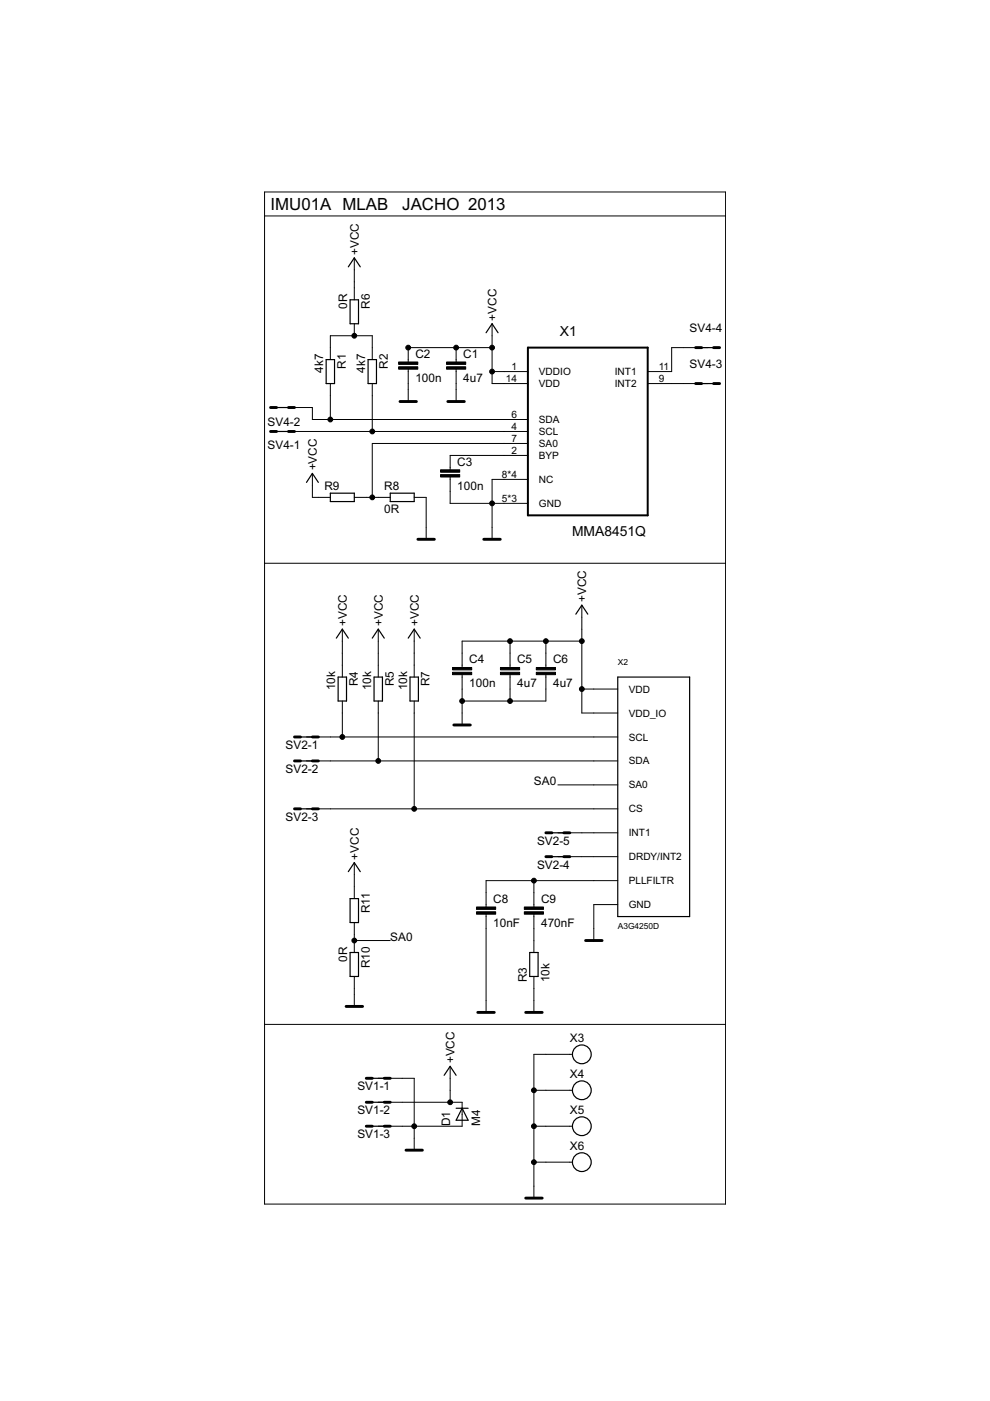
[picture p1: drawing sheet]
<svg xmlns="http://www.w3.org/2000/svg" width="210mm" height="297mm" viewBox="0 0 210 297" stroke-linecap="round" stroke-linejoin="round" font-family="sans-serif">
<g fill="none" stroke="#000" stroke-width=".21">
<path d="M56.1 40.7h97.7v214.6h-97.7zM56.1 45.8h97.7M75.1 54.7v8.9M70 76.2v-5h8.9v5M75.1 68.6v2.6M86.6 78.3v6.8M96.7 73.7v3.1M96.7 78.3v6.8M104.3 68.6v12.7h7.6M104.3 78.8h7.6M104.3 73.7h-17.7v3.1M150 73.7h-7.6v5.1h-5.1"/>
<path d="M59.9 86.4h6.3v2.5h45.7M59.9 91.5h52M70 81.3v7.6M78.9 81.3v10.2M111.9 94h-33v11.5M111.9 96.6h-16.5v3M137.3 81.3h12.7M56.1 119.4h97.7M66.2 100.4v5.1h3.8M75.1 105.5h7.6M87.8 105.5h2.6v8.8M95.4 101.1v5.6h16.5"/>
<path d="M111.9 101.6h-7.6v12.7M72.6 133.4v10.2M80.2 133.4v10.2M87.8 133.4v10.2M108.1 135.9v5.6M115.7 135.9v5.6M123.4 128.3v22.9h7.6M123.4 135.9h-25.4v5.6M65 156.3h66M72.6 148.6v7.7M80.2 148.6v12.7M87.8 148.6v22.9"/>
<path d="M98 143v10.7M108.1 143v5.6M115.7 143v5.6h-17.7M123.4 146.1h7.6M65 161.3h66M65 171.5h66M118.3 166.4h12.7M118.3 176.6h12.7M75.1 182.9v7.6M75.1 195.6v6.4M75.1 199.4h7.6M103.1 193.8v20.9"/>
<path d="M113.2 186.7v5.6M113.2 193.8v8.2M118.3 181.6h12.7M131 191.8h-5.1v7.6M131 186.7h-27.9v5.6M56.1 217.2h97.7M75.1 207v6.4M113.2 207v7.7M80.2 228.6h7.6v15.3M80.2 233.7h17.8v5.1h-17.8M95.4 226.1v7.6M113.2 238.8h8.1"/>
<path d="M113.2 231.2h8.1M121.3 223.5h-8.1v30.5M113.2 246.4h8.1"/>
</g>
<path d="M111.9 73.7h25.4v35.6h-25.4z" fill="none" stroke="#000" stroke-width=".42"/>
<g fill="none" stroke="#000" stroke-width=".25">
<path d="M73.9 56.6l1.2-1.9 1.3 1.9M69.2 76.2h1.7v5.1h-1.7zM74.2 63.6h1.8v5h-1.8zM78 76.2h1.8v5.1h-1.8zM103.1 70.5l1.2-1.9 1.3 1.9M147.5 73.7h5.1M57.4 91.5h5M57.4 86.4h5M147.5 81.3h5.1M65 102.3l1.2-1.9 1.3 1.9M70 104.6h5.1v1.7h-5.1zM82.7 104.6h5.1v1.7h-5.1z"/>
<path d="M71.3 135.3l1.3-1.9 1.3 1.9M78.9 135.3l1.3-1.9 1.3 1.9M86.6 135.3l1.2-1.9 1.3 1.9M122.1 130.2l1.3-1.9 1.2 1.9M62.4 156.3h5.1M71.7 143.6h1.8v5h-1.8zM79.3 143.6h1.8v5h-1.8zM86.9 143.6h1.8v5h-1.8zM131 143.6h15.2v50.7h-15.2zM62.4 161.3h5.1M62.4 171.5h5.1M115.7 176.6h5.1"/>
<path d="M73.9 184.8l1.2-1.9 1.3 1.9M74.2 190.5h1.8v5.1h-1.8zM115.7 181.6h5.1M74.2 202h1.8v5h-1.8zM112.3 202h1.8v5h-1.8zM77.7 228.6h5M77.7 233.7h5M77.7 238.8h5M94.2 228l1.2-1.9 1.3 1.9M96.7 235h2.6M98 235l1.3 2.5h-2.6z"/>
<circle cx="123.4" cy="223.5" r="1.99"/>
<circle cx="123.4" cy="238.8" r="1.99"/>
<circle cx="123.4" cy="231.2" r="1.99"/>
<circle cx="123.4" cy="246.4" r="1.99"/>
</g>
<g fill="#000" stroke="#000" stroke-width=".21">
<path d="M84.5 77.8h4.1v.5h-4.1zM84.5 76.8h4.1v.5h-4.1zM94.7 77.8h4v.5h-4zM94.7 76.8h4v.5h-4zM93.4 99.6h4.1v.5h-4.1zM93.4 100.6h4.1v.5h-4.1zM95.9 142.5h4.1v.5h-4.1zM95.9 141.5h4.1v.5h-4.1zM106.1 142.5h4.1v.5h-4.1zM106.1 141.5h4.1v.5h-4.1zM113.7 142.5h4.1v.5h-4.1zM113.7 141.5h4.1v.5h-4.1z"/>
<path d="M101 193.3h4.1v.5h-4.1zM101 192.3h4.1v.5h-4.1zM111.2 193.3h4v.5h-4zM111.2 192.3h4v.5h-4z"/>
</g>
<g fill="none" stroke="#000" stroke-width=".61">
<path d="M147.5 73.7h1.3M151.3 73.7h1.3M57.4 91.5h1.2M57.4 86.4h1.2M61.2 91.5h1.2M61.2 86.4h1.2M84.8 85.1h3.5M95 85.1h3.4M147.5 81.3h1.3M151.3 81.3h1.3M88.6 114.3h3.5M102.6 114.3h3.5"/>
<path d="M62.4 156.3h1.3M66.2 156.3h1.3M96.2 153.7h3.5M62.4 161.3h1.3M62.4 171.5h1.3M66.2 161.3h1.3M66.2 171.5h1.3M115.7 176.6h1.3M119.5 176.6h1.3M115.7 181.6h1.3M119.5 181.6h1.3M124.2 199.4h3.5"/>
<path d="M73.4 213.4h3.5M101.3 214.7h3.5M111.5 214.7h3.5M77.7 228.6h1.2M77.7 233.7h1.2M77.7 238.8h1.2M81.5 228.6h1.2M81.5 233.7h1.2M81.5 238.8h1.2M86.1 243.9h3.5M111.5 254h3.5"/>
</g>
<g fill="#000" stroke="#000" stroke-width=".21">
<circle cx="75.1" cy="71.2" r=".51"/>
<circle cx="86.6" cy="73.7" r=".51"/>
<circle cx="96.7" cy="73.7" r=".51"/>
<circle cx="104.3" cy="78.8" r=".51"/>
<circle cx="104.3" cy="73.7" r=".51"/>
<circle cx="70" cy="88.9" r=".51"/>
<circle cx="78.9" cy="91.5" r=".51"/>
<circle cx="78.9" cy="105.5" r=".51"/>
<circle cx="104.3" cy="106.7" r=".51"/>
<circle cx="108.1" cy="135.9" r=".51"/>
<circle cx="115.7" cy="135.9" r=".51"/>
<circle cx="123.4" cy="135.9" r=".51"/>
<circle cx="72.6" cy="156.3" r=".51"/>
<circle cx="98" cy="148.6" r=".51"/>
<circle cx="108.1" cy="148.6" r=".51"/>
<circle cx="123.4" cy="146.1" r=".51"/>
<circle cx="80.2" cy="161.3" r=".51"/>
<circle cx="87.8" cy="171.5" r=".51"/>
<circle cx="75.1" cy="199.4" r=".51"/>
<circle cx="113.2" cy="186.7" r=".51"/>
<circle cx="87.8" cy="238.8" r=".51"/>
<circle cx="95.4" cy="233.7" r=".51"/>
<circle cx="113.2" cy="238.8" r=".51"/>
<circle cx="113.2" cy="231.2" r=".51"/>
<circle cx="113.2" cy="246.4" r=".51"/>
</g>
<g font-size="4">
<text x="57.4" y="44.5">IMU01A MLAB</text>
<text x="85.3" y="44.5">JACHO 2013</text>
</g>
<g font-size="3.3">
<text x="118.7" y="71.1">X1</text>
<text x="121.3" y="113.6">MMA8451Q</text>
</g>
<g font-size="2.8">
<text x="76.1" y="54" transform="rotate(-90 76.1 54)">+VCC</text>
<text x="73.6" y="65.5" transform="rotate(-90 73.6 65.5)">0R</text>
<text x="78.4" y="65.5" transform="rotate(-90 78.4 65.5)">R6</text>
<text x="105.3" y="68" transform="rotate(-90 105.3 68)">+VCC</text>
<text x="146.2" y="70.4">SV4-4</text>
<text x="88.1" y="75.9">C2</text>
<text x="98.2" y="75.9">C1</text>
<text x="68.5" y="79" transform="rotate(-90 68.5 79)">4k7</text>
<text x="73.3" y="78.2" transform="rotate(-90 73.3 78.2)">R1</text>
<text x="77.4" y="79" transform="rotate(-90 77.4 79)">4k7</text>
<text x="82.2" y="78.2" transform="rotate(-90 82.2 78.2)">R2</text>
<text x="88.1" y="81">100n</text>
<text x="98.2" y="81">4u7</text>
<text x="146.2" y="78">SV4-3</text>
<text x="56.7" y="95.3">SV4-1</text>
<text x="56.7" y="90.2">SV4-2</text>
<text x="67.2" y="99.7" transform="rotate(-90 67.2 99.7)">+VCC</text>
<text x="97" y="98.7">C3</text>
<text x="68.8" y="104">R9</text>
<text x="81.5" y="104">R8</text>
<text x="97" y="103.8">100n</text>
<text x="81.5" y="108.8">0R</text>
<text x="124.3" y="127.7" transform="rotate(-90 124.3 127.7)">+VCC</text>
<text x="73.5" y="132.8" transform="rotate(-90 73.5 132.8)">+VCC</text>
<text x="81.2" y="132.8" transform="rotate(-90 81.2 132.8)">+VCC</text>
<text x="88.8" y="132.8" transform="rotate(-90 88.8 132.8)">+VCC</text>
<text x="99.5" y="140.6">C4</text>
<text x="109.7" y="140.6">C5</text>
<text x="117.3" y="140.6">C6</text>
<text x="71.1" y="146.3" transform="rotate(-90 71.1 146.3)">10k</text>
<text x="75.9" y="145.5" transform="rotate(-90 75.9 145.5)">R4</text>
<text x="78.7" y="146.3" transform="rotate(-90 78.7 146.3)">10k</text>
<text x="83.5" y="145.5" transform="rotate(-90 83.5 145.5)">R5</text>
<text x="86.3" y="146.3" transform="rotate(-90 86.3 146.3)">10k</text>
<text x="91.1" y="145.5" transform="rotate(-90 91.1 145.5)">R7</text>
<text x="99.5" y="145.7">100n</text>
<text x="109.7" y="145.7">4u7</text>
<text x="117.3" y="145.7">4u7</text>
<text x="60.5" y="158.8">SV2-1</text>
<text x="60.5" y="163.9">SV2-2</text>
<text x="113.2" y="166.4">SA0</text>
<text x="60.5" y="174">SV2-3</text>
<text x="113.9" y="179.1">SV2-5</text>
<text x="76.1" y="182.3" transform="rotate(-90 76.1 182.3)">+VCC</text>
<text x="113.9" y="184.2">SV2-4</text>
<text x="104.6" y="191.4">C8</text>
<text x="114.7" y="191.4">C9</text>
<text x="78.4" y="193.7" transform="rotate(-90 78.4 193.7)">R11</text>
<text x="104.6" y="196.5">10nF</text>
<text x="114.7" y="196.5">470nF</text>
<text x="73.6" y="203.9" transform="rotate(-90 73.6 203.9)">0R</text>
<text x="82.7" y="199.4">SA0</text>
<text x="78.4" y="205.3" transform="rotate(-90 78.4 205.3)">R10</text>
<text x="111.7" y="208.3" transform="rotate(-90 111.7 208.3)">R3</text>
<text x="116.5" y="208.3" transform="rotate(-90 116.5 208.3)">10k</text>
<text x="120.8" y="221">X3</text>
<text x="96.4" y="225.4" transform="rotate(-90 96.4 225.4)">+VCC</text>
<text x="75.8" y="231.2">SV1-1</text>
<text x="120.8" y="228.6">X4</text>
<text x="75.8" y="236.2">SV1-2</text>
<text x="95.4" y="238.8" transform="rotate(-90 95.4 238.8)">D1</text>
<text x="101.8" y="238.8" transform="rotate(-90 101.8 238.8)">M4</text>
<text x="120.8" y="236.2">X5</text>
<text x="75.8" y="241.3">SV1-3</text>
<text x="120.8" y="243.9">X6</text>
</g>
<g font-size="2.4">
<text x="107.2" y="81">14</text>
<text x="108.4" y="78.4">1</text>
<text x="114.3" y="82.1">VDD</text>
<text x="114.3" y="79.6">VDDIO</text>
<text x="130.4" y="79.6">INT1</text>
<text x="130.4" y="82.1">INT2</text>
<text x="139.7" y="78.4">11</text>
<text x="139.7" y="81">9</text>
<text x="108.4" y="88.6">6</text>
<text x="114.3" y="89.7">SDA</text>
<text x="108.4" y="91.1">4</text>
<text x="108.4" y="93.7">7</text>
<text x="114.3" y="92.3">SCL</text>
<text x="114.3" y="94.8">SA0</text>
<text x="106.4" y="101.3">8*4</text>
<text x="108.4" y="96.2">2</text>
<text x="114.3" y="97.3">BYP</text>
<text x="106.4" y="106.4">5*3</text>
<text x="114.3" y="102.4">NC</text>
<text x="114.3" y="107.5">GND</text>
<text x="133.3" y="146.9">VDD</text>
<text x="133.3" y="151.9">VDD_IO</text>
<text x="133.3" y="157">SCL</text>
<text x="133.3" y="162.1">SDA</text>
<text x="133.3" y="167.2">SA0</text>
<text x="133.3" y="172.2">CS</text>
<text x="133.3" y="177.3">INT1</text>
<text x="133.3" y="182.4">DRDY/INT2</text>
<text x="133.3" y="187.5">PLLFILTR</text>
<text x="133.3" y="192.6">GND</text>
</g>
<g font-size="2">
<text x="131" y="141">X2</text>
<text x="131" y="196.9">A3G4250D</text>
</g>
</svg>
